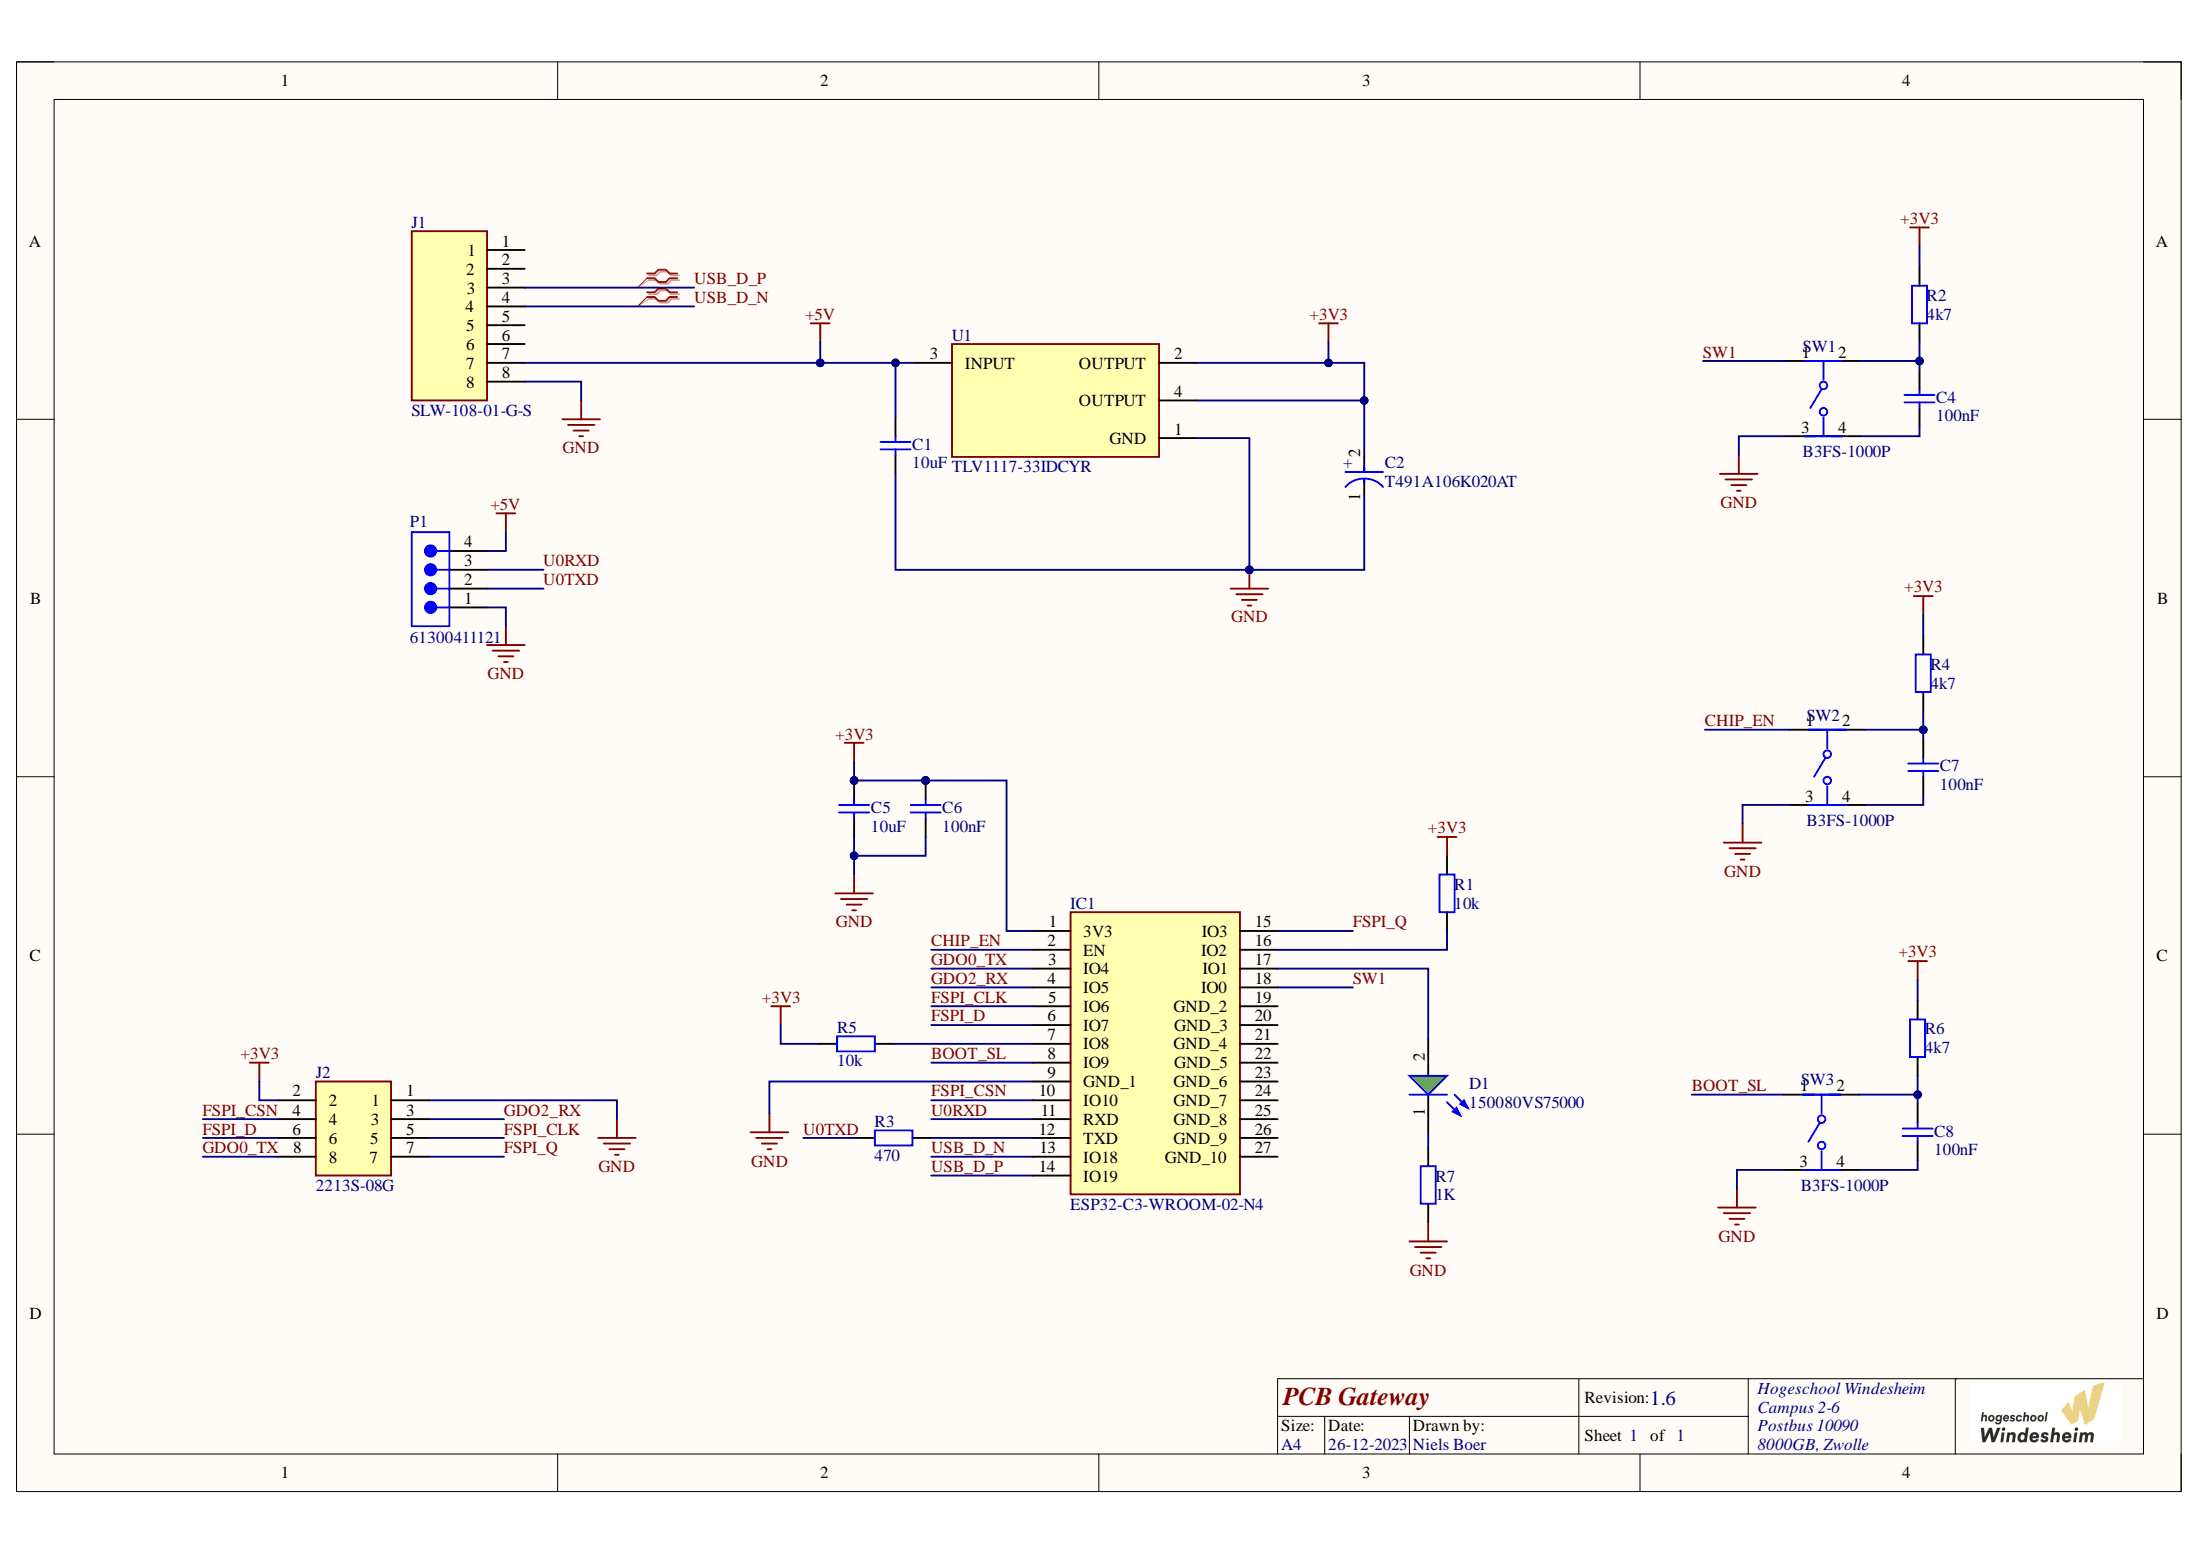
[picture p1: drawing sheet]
# Altium project Gateway v1.6.PrjPcb
1 sheet, 23 parts. Net scope: global (net labels, ports and power ports of the same name join across sheets).
Board file: PCB1.PcbDoc

## Sheet Main.SchDoc: PCB Gateway
size A4; DrawnBy: Niels Boer; Revision: 1.6; SheetNumber: 1; SheetTotal: 1; SPICEModelCacheLWGWPIKD: <root> / <DocumentId>LWGWPIKD</DocumentId> / </root>

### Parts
C1  10uF  [C1206]
C2  T491A106K020AT  [FP-T491A106K020AT-MFG]
C4  100nF  [C1206]
C5  10uF  [C1206]
C6  100nF  [C1206]
C7  100nF  [C1206]
C8  100nF  [C1206]
D1  150080VS75000  [WL-SMCW_0805_150080xx75000]
IC1  ESP32-C3-WROOM-02-N4  [ESP32C3WROOM02N4]
J1  SLW-108-01-G-S  [RHDR8W64P0X254_1X8_2032X254X457P]
J2  2213S-08G  [HDRV8W64P254_2X4_1016X508X874P]
P1  61300411121  [61300411121]
R1  10k  [R1206]
R2  4k7  [R1206]
R3  470  [R1206]
R4  4k7  [R1206]
R5  10k  [R1206]
R6  4k7  [R1206]
R7  1K  [R1206]
SW1  B3FS-1000P  [FP-B3FS-1000P-MFG]
SW2  B3FS-1000P  [FP-B3FS-1000P-MFG]
SW3  B3FS-1000P  [FP-B3FS-1000P-MFG]
U1  TLV1117-33IDCYR  [FP-DCY0004A-MFG]

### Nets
+3V3: C2.2(A) C5.2 C6.2 IC1.1(3V3) J2.2 R1.2 R2.2 R4.2 R5.1 R6.2 U1.2(OUTPUT) U1.4(OUTPUT)
+5V: C1.2 J1.7 P1.4 U1.3(INPUT)
GND: C1.1 C2.1(C) C5.1 C6.1 IC1.9(GND_1) J1.8 J2.1 P1.1 R7.1 SW1.3 SW2.3 SW3.3 U1.1(GND)
BOOT_SL: IC1.8(IO9) SW3.1
CHIP_EN: IC1.2(EN) SW2.1
FSPI_CLK: IC1.5(IO6) J2.5
FSPI_CSN: IC1.10(IO10) J2.4
FSPI_D: IC1.6(IO7) J2.6
FSPI_Q: IC1.15(IO3) J2.7
GDO0_TX: IC1.3(IO4) J2.8
GDO2_RX: IC1.4(IO5) J2.3
SW1: IC1.18(IO0) SW1.1
U0RXD: IC1.11(RXD) P1.3
U0TXD: P1.2 R3.1
USB_D_N: IC1.13(IO18) J1.4
USB_D_P: IC1.14(IO19) J1.3
NetC4_1: C4.1 SW1.4
NetC4_2: C4.2 R2.1 SW1.2
NetC7_1: C7.1 SW2.4
NetC7_2: C7.2 R4.1 SW2.2
NetC8_1: C8.1 SW3.4
NetC8_2: C8.2 R6.1 SW3.2
NetD1_1: D1.1(K) R7.2
NetD1_2: D1.2(A) IC1.17(IO1)
NetIC1_7: IC1.7(IO8) R5.2
NetIC1_12: IC1.12(TXD) R3.2
NetIC1_16: IC1.16(IO2) R1.1

Not connected (* = marked no-connect by the designer): IC1 19(GND_2) 20(GND_3) 21(GND_4) 22(GND_5) 23(GND_6) 24(GND_7) 25(GND_8) 26(GND_9) 27(GND_10); J1 1 2 5 6

### Layout directives
differential pair: USB_D_N, USB_D_P
